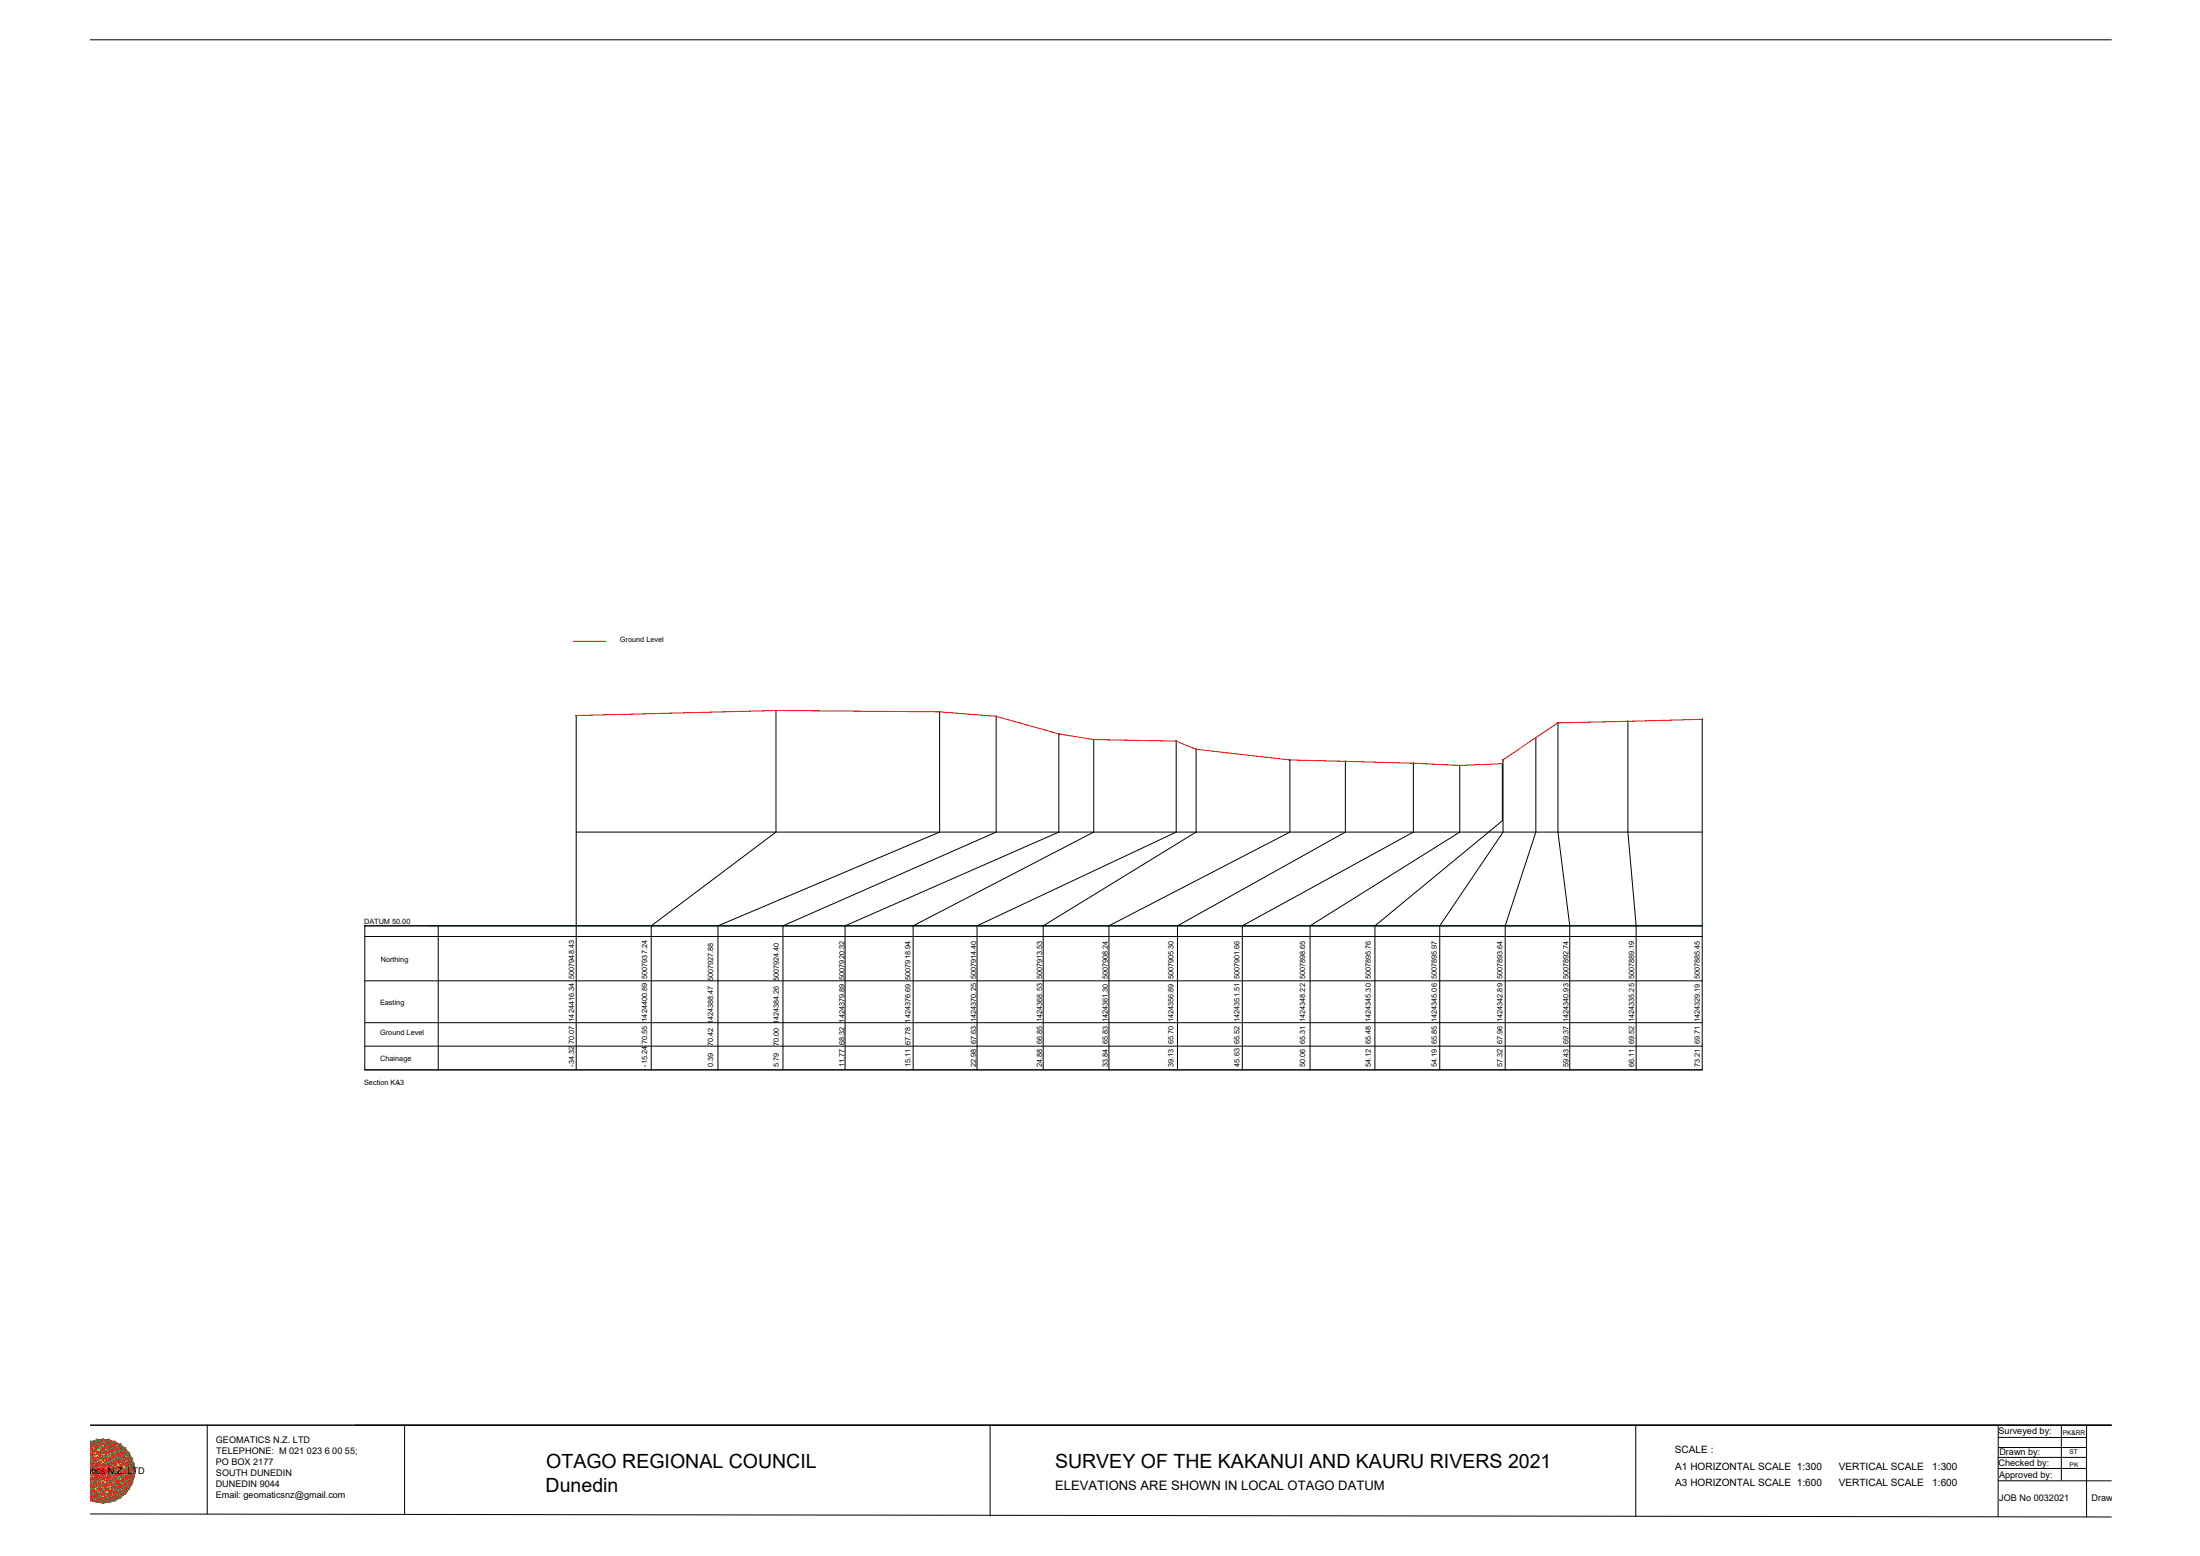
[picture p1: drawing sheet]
<svg xmlns="http://www.w3.org/2000/svg" width="420mm" height="297mm" viewBox="0 0 420 297" stroke-linecap="round" stroke-linejoin="round" font-family="sans-serif">
<!-- layer: 0 -->
<path d="M81.7 176.7h243.4" fill="none" stroke="#0ff" stroke-width=".19"/>
<g fill="none" stroke="#000" stroke-width=".19">
<path d="M17.2 7.6h386M110 136.6h.1M110 136.6v67.6M110.1 136.6h-.1M148.2 135.6v.1M148.2 135.6v23.2l-23.8 17.9v27.5M179.4 135.9h.1M179.5 135.9v22.9l-42.4 17.9v27.5M179.5 135.9h-.1M190.2 136.7l.1 .1M190.2 136.7v22.1l-40.7 17.9v27.5M190.3 136.7l-.1 .1"/>
<path d="M297.5 138h.1M297.5 138v20.8l2.3 17.9v27.5M297.6 138h-.1M310.9 137.7h.1M310.9 137.7v21.1l1.6 17.9v27.5M325.1 137.3v.1M325.1 137.3v66.9h-255.4v-27.5M110 158.8h215.1M202.2 140.1h.1M202.2 140.1v18.7l-40.8 17.9v27.5M208.9 141.1v.1M208.9 141.2v17.6l-34.5 17.9v27.5"/>
<path d="M224.6 141.4l.1 .1M224.6 141.5v17.3l-38 17.9v27.5M224.7 141.4l-.1 .1M228.4 143l.1 .1M228.5 143l-.1 15.8-29.2 17.9v27.5M246.3 145.1v13.7l-34.5 17.9v27.5M246.4 145.1h-.1M256.9 145.3l.1 .1M256.9 145.3v13.5l-32 17.9v27.5M257 145.3l-.1 .1M269.9 145.7h.1M269.9 145.7v13.1l-32.6 17.9v27.5"/>
<path d="M278.8 146.1h.1M278.8 146.1v12.7l-28.6 17.9v27.5M286.9 145.8h.1M286.9 145.8v10.9l-24.3 20v27.5M287 145l.1 .1M287.1 145v13.8l-12.1 17.9v27.5M287.1 145l-.1 .1M293.3 140.8v.1M293.3 140.9v17.9l-5.8 17.9v27.5M69.6 176.7l.1 .1M69.7 176.7h255.4M69.7 178.8h255.4"/>
<path d="M69.7 176.7l-.1 .1M83.7 176.7v27.5M69.7 199.7h255.4M69.7 195.2h255.4M69.7 187.2h255.4M76 207h.1M17.2 272.1h386M39.6 272v17.1M77.3 272v17.1M189.1 272.1v17.3M312.4 272.1v17.4M381.6 278.2h16.9"/>
<path d="M381.6 274.4h16.9M381.6 272.1v17.4M381.6 276.3h16.9M393.7 272.1v10.5M398.5 272.1v17.5M17.2 289l386 .6M381.6 280.3h16.9M381.6 282.7h21.6"/>
<circle cx="110" cy="136.6" r=".02"/>
<circle cx="148.2" cy="135.6" r=".02"/>
<circle cx="179.4" cy="135.9" r=".02"/>
<circle cx="190.2" cy="136.7" r=".02"/>
<circle cx="297.5" cy="138" r=".02"/>
<circle cx="310.9" cy="137.7" r=".02"/>
<circle cx="325.1" cy="137.3" r=".02"/>
<circle cx="202.2" cy="140.1" r=".02"/>
<circle cx="208.9" cy="141.2" r=".02"/>
<circle cx="224.6" cy="141.5" r=".02"/>
<circle cx="228.4" cy="143" r=".02"/>
<circle cx="246.3" cy="145.1" r=".02"/>
<circle cx="256.9" cy="145.3" r=".02"/>
<circle cx="269.9" cy="145.7" r=".02"/>
<circle cx="278.8" cy="146.1" r=".02"/>
<circle cx="286.9" cy="145.8" r=".02"/>
<circle cx="287" cy="145" r=".02"/>
<circle cx="293.3" cy="140.8" r=".02"/>
<circle cx="69.7" cy="176.7" r=".02"/>
</g>
<!-- layer: geo -->
<g fill="none" stroke="#545454" stroke-width=".19">
<path d="M17.2 275.8h5.8v10.1h-5.8M17.2 276.5h6.8v8.7h-6.8M17.2 277.4h7.5M17.2 278.5h8.1v4.7h-8.1M17.2 279.6h8.4M17.3 275.2h4.7v11.3h-4.7zM18.4 274.8h2.4v12h-2.4zM19.6 274.7v12.3M24.7 277.4h.1M24.7 277.4v6.8h-7.5M25.6 279.6h.1M25.6 279.6v2.4h-8.4"/>
<path d="M17.2 280.8h8.6"/>
</g>
<g fill="none" stroke="#ff0" stroke-width=".19">
<path d="M17.2 278.4l2.4 2.4M17.2 279.9l4.8-4.7 3.3 3.3-8 8-.1-.1M17.2 278.4l3.6-3.6 4.8 4.8-7.2 7.2M17.2 277.1l2.4-2.4 6.2 6.1-6.2 6M17.2 276.1l1.2-1.3 7.2 7.2-4.8 4.8M17.2 275.3l.1-.1 8 8-3.3 3.3-4.8-4.8M17.2 276.7l7.5 7.5-1.7 1.7-5.8-5.8M24 276.4h.1M24 276.5l-4.4 4.3M17.2 281.6l5.8-5.8 1.7 1.6-7.5 7.5M17.2 283.2l3.6 3.6M17.2 284.4l2.4 2.4"/>
<path d="M17.2 285.6l1.2 1.2M19.6 280.8l4.4 4.4M19.6 280.8l-2.4 2.5M20.8 286.8h.1M24 285.2h.1"/>
</g>
<g fill="none" stroke="#00b85c" stroke-width=".19">
<path d="M17.2 279.8l8.1 3.4M17.2 275.7l2.4-1 4.4 10.5-4.3 1.8M17.2 276.3l3.6-1.5 3.9 9.4-6.2 2.6M17.2 279.3l6.8-2.8 1.8 4.3-8.6 3.6M17.3 275.2l4.7 11.3M18.4 274.8l4.6 11.1M18.5 274.8l-1.3 .5M22 275.2l-4.8 2M25.3 278.5l-8.1 3.3M17.2 285.5l8.4-3.5-2.6-6.2-5.8 2.4 3.6 8.6 2.2-.9M17.2 280.6l7.5-3.2 .9 2.2-8.4 3.5M17.2 281.1l2.4 5.9"/>
<path d="M17.2 283.9l1.2 2.9M17.2 286.3l.1 .2M25.3 283.2l-3.3-8-4.7 11.3M25.3 283.2l-8 3.3"/>
</g>
<g fill="none" stroke="#f00" stroke-width=".19">
<path d="M17.2 279.2l2.4 1.6M17.2 279.4l4.8 7.1M17.2 277.8l8.1 5.4M17.2 276.4l8.4 5.6M17.2 279.1l8.6 1.7M17.2 278l8.4 1.6M17.2 275.9l7.5 1.5M17.3 275.2h.1M17.3 275.2l2.3 11.8M17.3 275.2l6.7 10M17.3 275.2h-.1M17.3 275.2l8.5 5.6"/>
<path d="M17.3 275.2l6.7 1.3M17.3 275.2l-.1 .1M18.4 274.8h.1M18.4 274.8l1.2 6M18.4 274.8l-1.2 6.2M18.5 274.8l6.2 9.4M18.5 274.8l-1.3 .9M18.5 274.8l7.1 4.8M18.5 274.8l-1.3 1.9M18.5 274.8l4.5 1M19.6 274.8h.1M19.6 274.7l2.4 11.8"/>
<path d="M19.6 274.7l-2.3 .5M19.6 274.7l5.7 8.5M19.6 274.7l-2.4 3.7 4.8-3.2M19.6 274.7l5.7 3.8M19.6 274.7l2.4 .5M19.6 274.7l-2.3 11.8M19.7 274.7l-2.5 1.6M20.8 274.8h.1M20.8 274.8l-2.4 12M20.8 274.8l-3.6 2.4 2.4 3.6M20.8 274.8l2.2 11.1M20.8 274.8l-3.6 .8 .1-.4"/>
<path d="M20.8 274.8l4.8 7.2M20.8 274.8l3.9 2.6M20.8 274.8l-3.6 5.4M21.9 275.2h.1M22 275.2l2 10M22 275.2l-4.8 .9M22 275.2l3.8 5.6M22 275.2l2 1.3M22 275.2l-4.8 7.1M22 275.2l-2.4 11.8M23 275.8h.1M23 275.8l-5.8 8.6"/>
<path d="M23 275.8l1.7 8.4M23 275.8l-5.8 1.1 8.1 1.6M23 275.8l2.6 3.8M23 275.8l-5.8 3.8M23 275.8l-2.2 11M23.9 276.5h.1M24 276.5l1.3 6.7M24 276.5l-6.8 1.4M24 276.5l1.3 2M24 276.5l-6.8 4.5M24 276.5l-6.7 10M24 276.5l-2 10"/>
<path d="M24.7 277.4h.1M24.7 277.4l-7.5 5M24.7 277.4l.9 4.6M24.7 277.4l-7.5 1.5M24.7 277.4l-6.2 9.4M24.7 277.4l-1.7 8.5M25.3 278.5h.1M25.3 278.5l.5 2.3M25.3 278.5l-8.1 1.6M25.3 278.5l-8.1 5.4M25.3 278.5l-5.7 8.4M25.3 278.5l-1.3 6.7"/>
<path d="M25.6 279.7l-8.4 5.6M25.6 279.6l-4.8 7.2M25.6 279.6h.1M25.6 279.6l-8.4 1.7M25.6 279.6l-.9 4.6M17.2 280.4l8.4 1.6M17.2 280.7l1.2 6.1M17.2 281.4l3.6 5.4M17.2 283.3l2.4 3.7M17.2 285l1.3 1.8M17.2 286.4l.1 .1M17.2 282l5.8 3.9"/>
<path d="M17.2 283.3l4.8 3.2M17.2 284.4l3.6 2.4M17.2 285.3l2.4 1.6M17.2 286l1.3 .8M17.2 280.7l6.8 4.5M17.2 282.7l7.5 1.5M17.2 283.8l6.8 1.4M17.2 285.5l4.8 1M17.2 281.6l8.1 1.6M17.3 286.5l-.1-.4 3.6 .7M17.3 286.5l2.3 .4M17.4 286.5h.1"/>
<path d="M18.5 286.8h.1M19.6 280.8l1.2 6M19.6 280.8l3.4 5.1M19.6 280.8l5.1 3.4M19.7 286.9h.1M20.8 286.8h.1M22 286.5l-2.4 .5M22 286.4h.1M23 285.9h.1M23 285.9l-4.5 .9M24 285.2l-6.7 1.3M24 285.2l-2 1.3"/>
<path d="M24 285.1h.1M24.7 284.2l-7.5 1.5M24.7 284.2l-3.9 2.6M24.7 284.2h.1M25.3 283.1h.1M25.3 283.2l-8.1 1.6 5.8 1.1M25.3 283.2l-5.7 3.7M25.3 283.2l-1.3 2M25.6 282l-8.4 1.7M25.6 282l-7.1 4.8M25.6 282h.1M25.6 282l-2.6 3.9"/>
<path d="M25.7 280.8h.1M25.8 280.8l-8.6 1.7M25.8 280.8l-8.5 5.7M25.8 280.8l-3.8 5.7M25.8 280.8l-.5 2.4"/>
</g>
<!-- layer: 0 -->
<path d="M109.5 122.4h6.2M110 136.6l38.2-1 31.3 .3 10.7 .8 12 3.4 6.7 1.1 15.7 .3 3.8 1.5 17.9 2.1 23.6 .6 8.9 .4 8.1-.3 .2-.8 10.4-7 27.6-.7" fill="none" stroke="#f00" stroke-width=".19"/>
<g font-size="3.7">
<text x="104.3" y="280.3">OTAGO REGIONAL COUNCIL</text>
<text x="201.5" y="280.3">SURVEY OF THE KAKANUI AND KAURU RIVERS 2021</text>
<text x="104.2" y="284.8">Dunedin</text>
</g>
<text font-size="2.5" x="201.5" y="284.5">ELEVATIONS ARE SHOWN IN LOCAL OTAGO DATUM</text>
<g font-size="1.9">
<text x="319.9" y="277.4">SCALE :</text>
<text x="319.9" y="280.6">A1 HORIZONTAL SCALE 1:300</text>
<text x="351.2" y="280.6">VERTICAL SCALE</text>
<text x="369" y="280.6">1:300</text>
<text x="319.9" y="283.8">A3 HORIZONTAL SCALE 1:600</text>
<text x="351.2" y="283.8">VERTICAL SCALE</text>
<text x="369" y="283.8">1:600</text>
</g>
<g font-size="1.7">
<text x="41.2" y="275.5">GEOMATICS N.Z. LTD</text>
<text x="381.7" y="273.8">Surveyed by:</text>
<text x="11.8" y="281.4">Geomatics N.Z. LTD</text>
<text x="41.2" y="279.7">PO BOX 2177</text>
<text x="41.2" y="281.8">SOUTH DUNEDIN</text>
<text x="41.3" y="277.6">TELEPHONE: M 021 023 6 00 55;</text>
<text x="381.7" y="279.8">Checked by:</text>
<text x="381.8" y="277.7">Drawn by:</text>
<text x="41.2" y="283.9">DUNEDIN 9044</text>
<text x="41.2" y="286">Email: geomaticsnz@gmail.com</text>
<text x="381.8" y="282.1">Approved by:</text>
<text x="381.8" y="286.5">JOB No 0032021</text>
<text x="399.4" y="286.6">Drawn:16-JUNE-2021</text>
</g>
<g font-size="1.4">
<text x="118.4" y="122.5">Ground Level</text>
<text x="69.5" y="176.4">DATUM 50.00</text>
<text x="72.7" y="183.6">Northing</text>
<text x="72.6" y="191.8">Easting</text>
<text x="72.6" y="197.7">Ground Level</text>
<text x="72.6" y="202.6">Chainage</text>
<text x="109.7" y="203.6" transform="rotate(-90 109.7 203.6)">-34.32 70.07 1424416.34 5007948.43</text>
<text x="123.6" y="203.6" transform="rotate(-90 123.6 203.6)">-15.24 70.55 1424400.89 5007937.24</text>
<text x="136.2" y="203.7" transform="rotate(-90 136.2 203.7)">0.39</text>
<text x="136.2" y="199.8" transform="rotate(-90 136.2 199.8)">70.42 1424388.47 5007927.88</text>
<text x="148.7" y="203.7" transform="rotate(-90 148.7 203.7)">5.79</text>
<text x="148.7" y="199.8" transform="rotate(-90 148.7 199.8)">70.00 1424384.26 5007924.40</text>
<text x="161.3" y="203.8" transform="rotate(-90 161.3 203.8)">11.77 68.32 1424379.89 5007920.32</text>
<text x="173.9" y="203.8" transform="rotate(-90 173.9 203.8)">15.11 67.78 1424376.69 5007918.94</text>
<text x="186.4" y="203.6" transform="rotate(-90 186.4 203.6)">22.98 67.63 1424370.25 5007914.40</text>
<text x="199" y="203.6" transform="rotate(-90 199 203.6)">24.88 66.85 1424368.53 5007913.53</text>
<text x="211.6" y="203.7" transform="rotate(-90 211.6 203.7)">33.84 65.83 1424361.30 5007908.24</text>
<text x="224.1" y="203.7" transform="rotate(-90 224.1 203.7)">39.13 65.70 1424356.89 5007905.30</text>
<text x="236.7" y="203.6" transform="rotate(-90 236.7 203.6)">45.63 65.52 1424351.51 5007901.66</text>
<text x="249.3" y="203.7" transform="rotate(-90 249.3 203.7)">50.06 65.31 1424348.22 5007898.65</text>
<text x="261.8" y="203.7" transform="rotate(-90 261.8 203.7)">54.12 65.48 1424345.30 5007895.76</text>
<text x="274.4" y="203.7" transform="rotate(-90 274.4 203.7)">54.19 65.85 1424345.06 5007895.97</text>
<text x="287" y="203.7" transform="rotate(-90 287 203.7)">57.32 67.96 1424342.89 5007893.64</text>
<text x="299.5" y="203.7" transform="rotate(-90 299.5 203.7)">59.43 69.37 1424340.93 5007892.74</text>
<text x="312.1" y="203.7" transform="rotate(-90 312.1 203.7)">66.11 69.52 1424335.25 5007889.19</text>
<text x="324.7" y="203.7" transform="rotate(-90 324.7 203.7)">73.21 69.71 1424329.19 5007885.45</text>
<text x="69.5" y="207.1">Section KA3</text>
</g>
<g font-size="1.2">
<text x="394" y="273.9">PK&amp;RR</text>
<text x="395.2" y="277.7">ST</text>
<text x="395.3" y="280">PK</text>
</g>
</svg>
